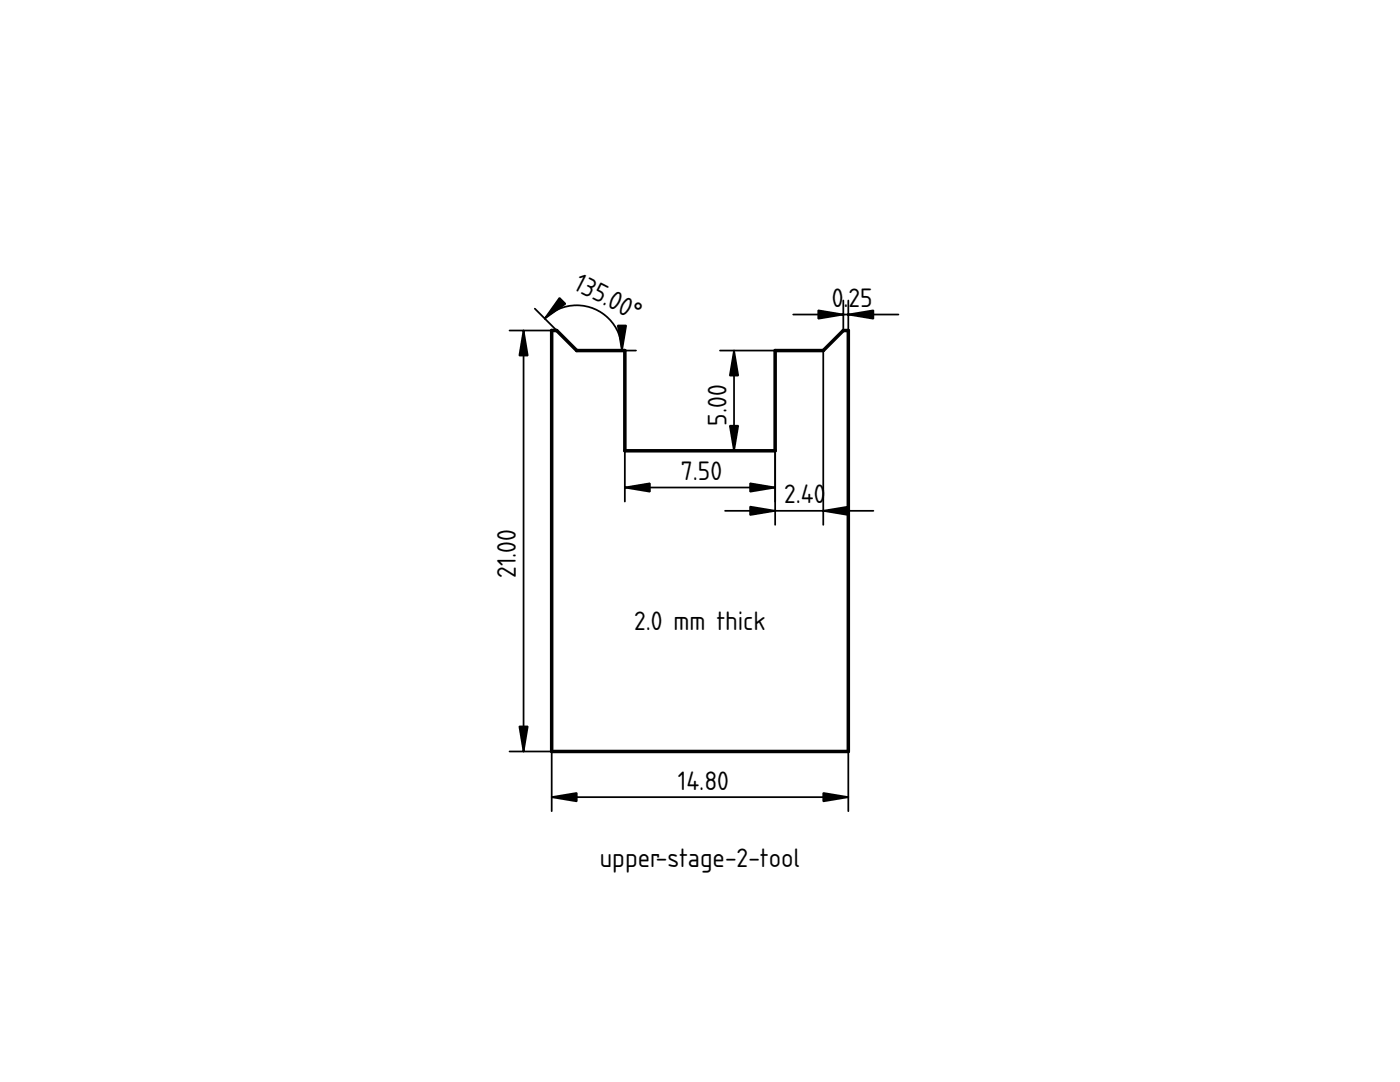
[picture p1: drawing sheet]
<svg xmlns="http://www.w3.org/2000/svg" width="279mm" height="216mm" viewBox="0 0 279 216" stroke-linecap="round" stroke-linejoin="round" font-family="sans-serif">
<path d="M139.7 107.9h.1" fill="none" stroke="#000" stroke-width=".2"/>
<path d="M110.1 65.9h1l4 4h9.6v20h30v-20h9.6l4-4h1v84.1h-59.2z" fill="none" stroke="#000" stroke-width=".7"/>
<g fill="none" stroke="#000" stroke-width=".35">
<path d="M168.3 60v5.9M169.3 60v5.9M101.7 65.9h8.4M104.5 65.9v84.1M106.7 61.6l4.4 4.3M108.7 63.6a9 9 0 0 1 9.9-2 9 9 0 0 1 5.5 8.3M121.3 69.9h5.6M143.7 69.9h11v34.8M146.5 69.9v20M158.3 62.8h21M164.3 69.9v34.8M124.7 97.3h30"/>
<path d="M124.7 89.9v10.2M143.7 89.9h11M144.7 101.9h29.6M101.7 150h8.4v11.9M110.1 159.1h59.2M169.3 150v11.9"/>
</g>
<g fill="#000" stroke="#000" stroke-width=".35">
<path d="M104.5 66l.8 5h-1.6zM111.7 59.4l1.1 1.2-4.1 3zM123.3 64.9h1.7l-.9 5zM146.5 69.9l.8 5h-1.6zM163.3 61.9l5 .9-5 .8zM169.3 62.8l5-.9v1.7zM124.7 97.3l5-.9v1.7zM145.7 85h1.6l-.8 5zM149.7 96.4l5 .9-5 .8zM149.7 101.1l5 .8-5 .9zM164.3 101.9l5-.8v1.7zM103.7 144.9h1.6l-.8 5z"/>
<path d="M110.1 159.1l5-.9v1.7zM164.3 158.2l5 .9-5 .8z"/>
</g>
<g font-size="5">
<text x="114.2" y="57.6" transform="rotate(27 114.2 57.6)">135.00°</text>
<text x="166" y="61.2">0</text>
<text x="168.3" y="61.2">.</text>
<text x="169.3" y="61.2">25</text>
<text x="145" y="84.9" transform="rotate(-90 145 84.9)">5.00</text>
<text x="135.9" y="95.8">7.50</text>
<text x="156.5" y="100.4">2.40</text>
<text x="103" y="115.3" transform="rotate(-90 103 115.3)">21.00</text>
<text x="126.6" y="125.7">2.0 mm thick</text>
<text x="135.3" y="157.5">14.80</text>
<text x="119.7" y="172.9">upper-stage-2-tool</text>
</g>
</svg>
